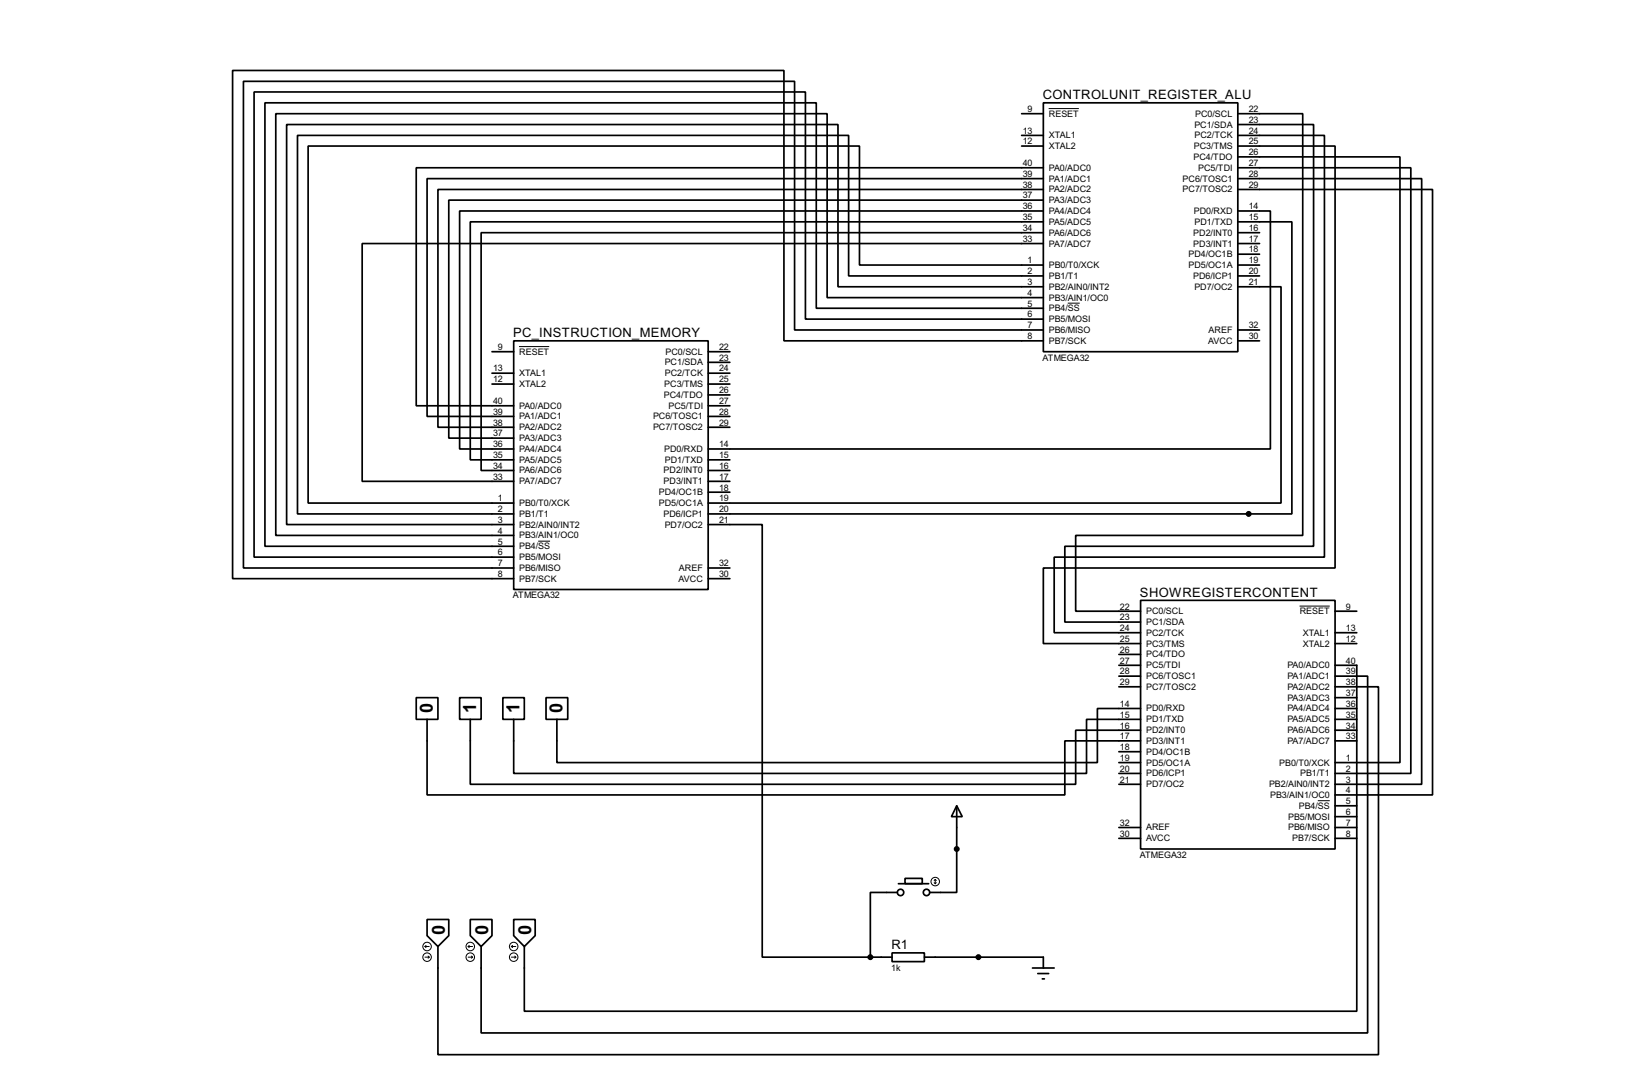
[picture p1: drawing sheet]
<svg xmlns="http://www.w3.org/2000/svg" width="383mm" height="256mm" viewBox="0 0 383 256" stroke-linecap="round" stroke-linejoin="round" font-family="sans-serif">
<g fill="none" stroke="#000" stroke-width=".4">
<path d="M240.1 26.7h5.1M240.1 34.3h5.1M240.1 31.8h5.1M245.2 24.2h45.7v58.4h-45.7zM245.2 39.4h-147.4v55.9h22.9M290.9 36.9h38.1v142.2h-15.3M290.9 39.4h40.6v142.3h-17.8M290.9 26.7h15.2v99.1h-53.3v17.8h15.2M290.9 29.3h17.8v99h-58.5v17.8h17.8M290.9 31.8h20.3v99.1h-63.5v17.7h20.3M290.9 34.3h22.8v99.1h-68.5v17.8h22.8M245.2 57.2h-160.1v55.9h35.6"/>
<path d="M245.2 54.7h-132.1v55.8h7.6M245.2 52.1h-134.7v55.9h10.2M245.2 49.6h-137.2v55.9h12.7M245.2 47h-139.7v55.9h15.2M245.2 44.5h-142.3v55.9h17.8M245.2 42h-144.8v55.8h20.3M290.9 49.6h7.6v55.9h-132.1M290.9 42h43.2v142.2h-20.4M290.9 44.5h45.7v142.2h-22.9M290.9 52.1h12.7v68.6h-137.2M290.9 54.7h5.1M290.9 57.2h5.1"/>
<path d="M290.9 59.7h5.1M245.2 62.3h-43.2v-28h-129.6v83.9h48.3M245.2 64.8h-45.8v-33h-129.5v88.9h50.8M245.2 67.4h-48.3v-38.1h-129.5v93.9h53.3M245.2 69.9h-50.8v-43.2h-129.6v99.1h55.9M245.2 72.4h-53.4v-48.2h-129.5v104.1h58.4M245.2 75h-55.9v-53.4h-129.6v109.3h61M245.2 77.5h-58.5v-58.4h-129.5v114.3h63.5M290.9 67.4h10.1v50.8h-134.6M290.9 62.3h5.1M290.9 64.8h5.1M290.9 77.5h5.1"/>
<path d="M115.6 82.6h5.1M115.6 90.2h5.1M115.6 87.7h5.1M120.7 80.1h45.7v58.4h-45.7zM166.4 82.6h5.1M166.4 90.2h5.1M166.4 87.7h5.1M166.4 85.1h5.1M166.4 92.8h5.1M166.4 95.3h5.1M166.4 97.8h5.1M245.2 80.1h-61v-63.5h-129.5v119.3h66"/>
<path d="M290.9 80.1h5.1M166.4 108h5.1M166.4 110.5h5.1M166.4 113.1h5.1M166.4 115.6h5.1M166.4 100.4h5.1M166.4 123.2h12.7v101.6h25.4M166.4 133.4h5.1M166.4 135.9h5.1M262.9 153.7h5.1M262.9 156.3h5.1M262.9 158.8h5.1"/>
<path d="M268 141h45.7v58.4h-45.7zM313.7 158.8h7.7v83.8h-208.3v-20.3M313.7 156.3h5.1v81.2h-195.6v-15.2M313.7 143.6h5.1M313.7 151.2h5.1M313.7 148.6h5.1M97.8 163.9h5.1v5.1h-5.1zM100.4 169v17.7h149.8v-12.7h17.8M108 163.9h5.1v5.1h-5.1zM110.5 169v15.2h142.3v-12.7h15.2M118.2 163.9h5v5.1h-5zM120.7 169v12.7h134.6v-12.7h12.7"/>
<path d="M128.3 163.9h5.1v5.1h-5.1zM262.9 179.1h5.1M262.9 176.6h5.1M262.9 161.3h5.1M268 166.4h-10.1v12.7h-127v-10.1M313.7 161.3h10.2v86.4h-221v-25.4M313.7 166.4h5.1M313.7 169h5.1M313.7 171.5h5.1M313.7 174h5.1M313.7 163.9h5.1M224.8 189.3l1.3 2.5h-2.5z"/>
<path d="M224.8 189.3v20.3h-6.3M262.9 181.7h5.1M262.9 184.2h5.1M262.9 194.4h5.1M262.9 196.9h5.1M313.7 189.3h5.1M313.7 191.8h5.1M313.7 194.4h5.1M313.7 196.9h5.1M100.4 216h5.1v3.8l-2.6 2.5-2.5-2.5zM110.5 216h5.1v3.8l-2.5 2.5-2.6-2.5zM120.7 216h5.1v3.8l-2.6 2.5-2.5-2.5z"/>
<path d="M210.9 209.6h-6.4v15.2M211.1 207.6h7.1M212.7 206.3h4v1.3h-4zM204.5 224.8h5.1M209.6 223.8h7.6v2.1h-7.6zM217.2 224.8h28v2.6M242.6 227.4h5.1M243.9 228.7h2.5M244.9 229.9h.5"/>
<circle cx="211.6" cy="209.6" r=".75"/>
<circle cx="217.7" cy="209.6" r=".75"/>
</g>
<g fill="none" stroke="#000" stroke-width=".23">
<path d="M246.4 25.5h7.1M250.9 71.2h2.8M122 81.4h7.1M126.5 127.1h2.8M305.4 142.4h7.1M309.7 188.1h2.8M219.5 207.3l.3 .3M219.8 206.6v1M219.8 206.6l-.3 .2M219.8 206.6l.2 .2M220 207.3l-.2 .3M99.9 222.3l.2 .3"/>
<path d="M99.9 222.3h1M99.9 224.8h1M100.1 222.1l-.2 .2M100.6 224.6l.3 .2M100.9 224.8l-.3 .3M110 222.3h1.1M110 224.8h1.1M110 222.3l.3 .3M110.3 222.1l-.3 .2M110.8 224.6l.3 .2M111.1 224.8l-.3 .3M120.2 222.3h1"/>
<path d="M120.2 224.8h1M120.2 222.3l.3 .3M120.5 222.1l-.3 .2M121 224.6l.2 .2M121.2 224.8l-.2 .3"/>
<circle cx="219.7" cy="207.1" r="1"/>
<circle cx="100.3" cy="224.8" r="1"/>
<circle cx="100.3" cy="222.3" r="1"/>
<circle cx="110.5" cy="224.8" r="1"/>
<circle cx="110.5" cy="222.3" r="1"/>
<circle cx="120.7" cy="222.3" r="1"/>
<circle cx="120.7" cy="224.8" r="1"/>
</g>
<g fill="#000" stroke="#000" stroke-width=".4">
<circle cx="293.4" cy="120.7" r=".5"/>
<circle cx="224.8" cy="199.4" r=".5"/>
<circle cx="204.5" cy="224.8" r=".5"/>
<circle cx="229.9" cy="224.8" r=".5"/>
</g>
<g font-size="4.8">
<text x="101.7" y="167.5" transform="rotate(-90 101.7 167.5)">0</text>
<text x="111.8" y="167.5" transform="rotate(-90 111.8 167.5)">1</text>
<text x="122.1" y="167.5" transform="rotate(-90 122.1 167.5)">1</text>
<text x="132.2" y="167.5" transform="rotate(-90 132.2 167.5)">0</text>
<text x="101.6" y="217.4" transform="rotate(90 101.6 217.4)">0</text>
<text x="111.7" y="217.4" transform="rotate(90 111.7 217.4)">0</text>
<text x="121.8" y="217.4" transform="rotate(90 121.8 217.4)">0</text>
</g>
<g font-size="3.4">
<text x="245" y="23.3">CONTROLUNIT_REGISTER_ALU</text>
<text x="120.6" y="79.3">PC_INSTRUCTION_MEMORY</text>
<text x="267.9" y="140.2">SHOWREGISTERCONTENT</text>
<text x="209.5" y="223">R1</text>
</g>
<g font-size="2.4">
<text x="241.5" y="26.3">9</text>
<text x="246.4" y="27.4">RESET</text>
<text x="280.6" y="30">PC1/SDA</text>
<text x="280.8" y="27.4">PC0/SCL</text>
<text x="293.4" y="26.3">22</text>
<text x="293.4" y="28.9">23</text>
<text x="240.3" y="33.9">12</text>
<text x="240.3" y="31.4">13</text>
<text x="246.4" y="35">XTAL2</text>
<text x="246.4" y="32.5">XTAL1</text>
<text x="280.5" y="35">PC3/TMS</text>
<text x="280.7" y="32.5">PC2/TCK</text>
<text x="293.4" y="31.4">24</text>
<text x="293.4" y="33.9">25</text>
<text x="240.3" y="41.6">39</text>
<text x="240.3" y="39">40</text>
<text x="246.4" y="40.1">PA0/ADC0</text>
<text x="280.4" y="37.5">PC4/TDO</text>
<text x="281.5" y="40.1">PC5/TDI</text>
<text x="293.4" y="36.4">26</text>
<text x="293.4" y="39">27</text>
<text x="293.4" y="41.6">28</text>
<text x="240.3" y="46.6">37</text>
<text x="240.3" y="44.1">38</text>
<text x="246.4" y="47.7">PA3/ADC3</text>
<text x="246.4" y="45.2">PA2/ADC2</text>
<text x="246.4" y="42.7">PA1/ADC1</text>
<text x="277.9" y="42.7">PC6/TOSC1</text>
<text x="277.9" y="45.2">PC7/TOSC2</text>
<text x="293.4" y="44.1">29</text>
<text x="240.3" y="51.7">35</text>
<text x="240.3" y="49.2">36</text>
<text x="246.4" y="52.8">PA5/ADC5</text>
<text x="246.4" y="50.2">PA4/ADC4</text>
<text x="280.5" y="50.2">PD0/RXD</text>
<text x="280.7" y="52.8">PD1/TXD</text>
<text x="293.4" y="49.2">14</text>
<text x="293.4" y="51.7">15</text>
<text x="240.3" y="56.8">33</text>
<text x="240.3" y="54.3">34</text>
<text x="246.4" y="57.9">PA7/ADC7</text>
<text x="246.4" y="55.4">PA6/ADC6</text>
<text x="280.4" y="55.4">PD2/INT0</text>
<text x="280.4" y="57.9">PD3/INT1</text>
<text x="293.4" y="54.3">16</text>
<text x="293.4" y="56.8">17</text>
<text x="293.4" y="59.3">18</text>
<text x="241.5" y="61.9">1</text>
<text x="241.5" y="64.4">2</text>
<text x="246.4" y="62.9">PB0/T0/XCK</text>
<text x="246.4" y="65.5">PB1/T1</text>
<text x="279.2" y="60.4">PD4/OC1B</text>
<text x="279.2" y="62.9">PD5/OC1A</text>
<text x="280.3" y="65.5">PD6/ICP1</text>
<text x="293.4" y="61.9">19</text>
<text x="293.4" y="64.4">20</text>
<text x="241.5" y="67">3</text>
<text x="241.5" y="69.5">4</text>
<text x="241.5" y="72">5</text>
<text x="246.4" y="68.1">PB2/AIN0/INT2</text>
<text x="246.4" y="70.6">PB3/AIN1/OC0</text>
<text x="280.6" y="68.1">PD7/OC2</text>
<text x="293.4" y="67">21</text>
<text x="241.5" y="74.6">6</text>
<text x="241.5" y="77.1">7</text>
<text x="246.4" y="73.1">PB4/SS</text>
<text x="246.4" y="75.6">PB5/MOSI</text>
<text x="293.4" y="77.1">32</text>
<text x="117" y="82.2">9</text>
<text x="122" y="83.3">RESET</text>
<text x="156.4" y="83.3">PC0/SCL</text>
<text x="169" y="82.2">22</text>
<text x="241.5" y="79.7">8</text>
<text x="246.4" y="78.2">PB6/MISO</text>
<text x="246.4" y="80.8">PB7/SCK</text>
<text x="283.9" y="80.8">AVCC</text>
<text x="284" y="78.2">AREF</text>
<text x="293.4" y="79.7">30</text>
<text x="115.9" y="89.8">12</text>
<text x="115.9" y="87.3">13</text>
<text x="122" y="88.4">XTAL1</text>
<text x="156.2" y="85.8">PC1/SDA</text>
<text x="156.2" y="88.4">PC2/TCK</text>
<text x="169" y="84.7">23</text>
<text x="169" y="87.3">24</text>
<text x="169" y="89.8">25</text>
<text x="245" y="84.7">ATMEGA32</text>
<text x="115.9" y="94.9">40</text>
<text x="122" y="90.9">XTAL2</text>
<text x="156" y="93.5">PC4/TDO</text>
<text x="156.1" y="90.9">PC3/TMS</text>
<text x="169" y="92.4">26</text>
<text x="169" y="94.9">27</text>
<text x="115.9" y="100">38</text>
<text x="115.9" y="97.4">39</text>
<text x="122" y="101.1">PA2/ADC2</text>
<text x="122" y="98.5">PA1/ADC1</text>
<text x="122" y="96">PA0/ADC0</text>
<text x="153.4" y="98.5">PC6/TOSC1</text>
<text x="153.4" y="101.1">PC7/TOSC2</text>
<text x="157.1" y="96">PC5/TDI</text>
<text x="169" y="97.4">28</text>
<text x="169" y="100">29</text>
<text x="115.9" y="107.6">35</text>
<text x="115.9" y="105.1">36</text>
<text x="115.9" y="102.5">37</text>
<text x="122" y="106.2">PA4/ADC4</text>
<text x="122" y="103.6">PA3/ADC3</text>
<text x="156" y="106.2">PD0/RXD</text>
<text x="169" y="105.1">14</text>
<text x="169" y="107.6">15</text>
<text x="115.9" y="112.7">33</text>
<text x="115.9" y="110.1">34</text>
<text x="122" y="113.8">PA7/ADC7</text>
<text x="122" y="111.2">PA6/ADC6</text>
<text x="122" y="108.7">PA5/ADC5</text>
<text x="155.9" y="111.2">PD2/INT0</text>
<text x="155.9" y="113.8">PD3/INT1</text>
<text x="156.2" y="108.7">PD1/TXD</text>
<text x="169" y="110.1">16</text>
<text x="169" y="112.7">17</text>
<text x="117" y="117.8">1</text>
<text x="122" y="118.9">PB0/T0/XCK</text>
<text x="154.8" y="116.3">PD4/OC1B</text>
<text x="154.8" y="118.9">PD5/OC1A</text>
<text x="169" y="115.2">18</text>
<text x="169" y="117.8">19</text>
<text x="117" y="120.3">2</text>
<text x="117" y="122.8">3</text>
<text x="117" y="125.4">4</text>
<text x="122" y="121.4">PB1/T1</text>
<text x="122" y="123.9">PB2/AIN0/INT2</text>
<text x="155.9" y="121.4">PD6/ICP1</text>
<text x="156.2" y="123.9">PD7/OC2</text>
<text x="169" y="120.3">20</text>
<text x="169" y="122.8">21</text>
<text x="117" y="127.9">5</text>
<text x="117" y="130.5">6</text>
<text x="122" y="126.5">PB3/AIN1/OC0</text>
<text x="122" y="129">PB4/SS</text>
<text x="122" y="131.6">PB5/MOSI</text>
<text x="117" y="133">7</text>
<text x="117" y="135.5">8</text>
<text x="122" y="134.1">PB6/MISO</text>
<text x="122" y="136.6">PB7/SCK</text>
<text x="159.4" y="136.6">AVCC</text>
<text x="159.5" y="134.1">AREF</text>
<text x="169" y="133">32</text>
<text x="169" y="135.5">30</text>
<text x="120.5" y="140.6">ATMEGA32</text>
<text x="263.2" y="143.2">22</text>
<text x="316.3" y="143.2">9</text>
<text x="263.2" y="145.7">23</text>
<text x="263.2" y="148.2">24</text>
<text x="269.3" y="144.3">PC0/SCL</text>
<text x="269.3" y="146.8">PC1/SDA</text>
<text x="269.3" y="149.3">PC2/TCK</text>
<text x="305.4" y="144.3">RESET</text>
<text x="306.1" y="149.3">XTAL1</text>
<text x="316.3" y="148.2">13</text>
<text x="263.2" y="150.8">25</text>
<text x="263.2" y="153.3">26</text>
<text x="263.2" y="155.9">27</text>
<text x="269.3" y="151.9">PC3/TMS</text>
<text x="269.3" y="154.4">PC4/TDO</text>
<text x="306.1" y="151.9">XTAL2</text>
<text x="316.3" y="150.8">12</text>
<text x="316.3" y="155.9">40</text>
<text x="263.2" y="158.4">28</text>
<text x="263.2" y="160.9">29</text>
<text x="269.3" y="157">PC5/TDI</text>
<text x="269.3" y="159.5">PC6/TOSC1</text>
<text x="302.5" y="159.5">PA1/ADC1</text>
<text x="302.5" y="157">PA0/ADC0</text>
<text x="316.3" y="160.9">38</text>
<text x="316.3" y="158.4">39</text>
<text x="263.2" y="166">14</text>
<text x="269.3" y="167.1">PD0/RXD</text>
<text x="269.3" y="162">PC7/TOSC2</text>
<text x="302.5" y="167.1">PA4/ADC4</text>
<text x="302.5" y="164.6">PA3/ADC3</text>
<text x="302.5" y="162">PA2/ADC2</text>
<text x="316.3" y="166">36</text>
<text x="316.3" y="163.5">37</text>
<text x="263.2" y="168.6">15</text>
<text x="263.2" y="171.1">16</text>
<text x="263.2" y="173.6">17</text>
<text x="269.3" y="169.7">PD1/TXD</text>
<text x="269.3" y="172.2">PD2/INT0</text>
<text x="302.5" y="172.2">PA6/ADC6</text>
<text x="302.5" y="169.7">PA5/ADC5</text>
<text x="316.3" y="173.6">33</text>
<text x="316.3" y="171.1">34</text>
<text x="316.3" y="168.6">35</text>
<text x="263.2" y="176.2">18</text>
<text x="263.2" y="178.7">19</text>
<text x="269.3" y="174.7">PD3/INT1</text>
<text x="269.3" y="177.3">PD4/OC1B</text>
<text x="269.3" y="179.8">PD5/OC1A</text>
<text x="300.6" y="179.8">PB0/T0/XCK</text>
<text x="302.5" y="174.7">PA7/ADC7</text>
<text x="316.3" y="178.7">1</text>
<text x="263.2" y="181.3">20</text>
<text x="263.2" y="183.8">21</text>
<text x="269.3" y="182.4">PD6/ICP1</text>
<text x="269.3" y="184.9">PD7/OC2</text>
<text x="298.2" y="184.9">PB2/AIN0/INT2</text>
<text x="305.5" y="182.4">PB1/T1</text>
<text x="316.3" y="181.3">2</text>
<text x="316.3" y="183.8">3</text>
<text x="298.4" y="187.4">PB3/AIN1/OC0</text>
<text x="305.2" y="190">PB4/SS</text>
<text x="316.3" y="186.3">4</text>
<text x="316.3" y="188.9">5</text>
<text x="316.3" y="191.4">6</text>
<text x="263.2" y="194">32</text>
<text x="263.2" y="196.5">30</text>
<text x="269.3" y="195.1">AREF</text>
<text x="269.3" y="197.6">AVCC</text>
<text x="302.7" y="192.5">PB5/MOSI</text>
<text x="302.7" y="195.1">PB6/MISO</text>
<text x="303.6" y="197.6">PB7/SCK</text>
<text x="316.3" y="194">7</text>
<text x="316.3" y="196.5">8</text>
<text x="267.8" y="201.5">ATMEGA32</text>
<text x="209.4" y="228">1k</text>
</g>
</svg>
